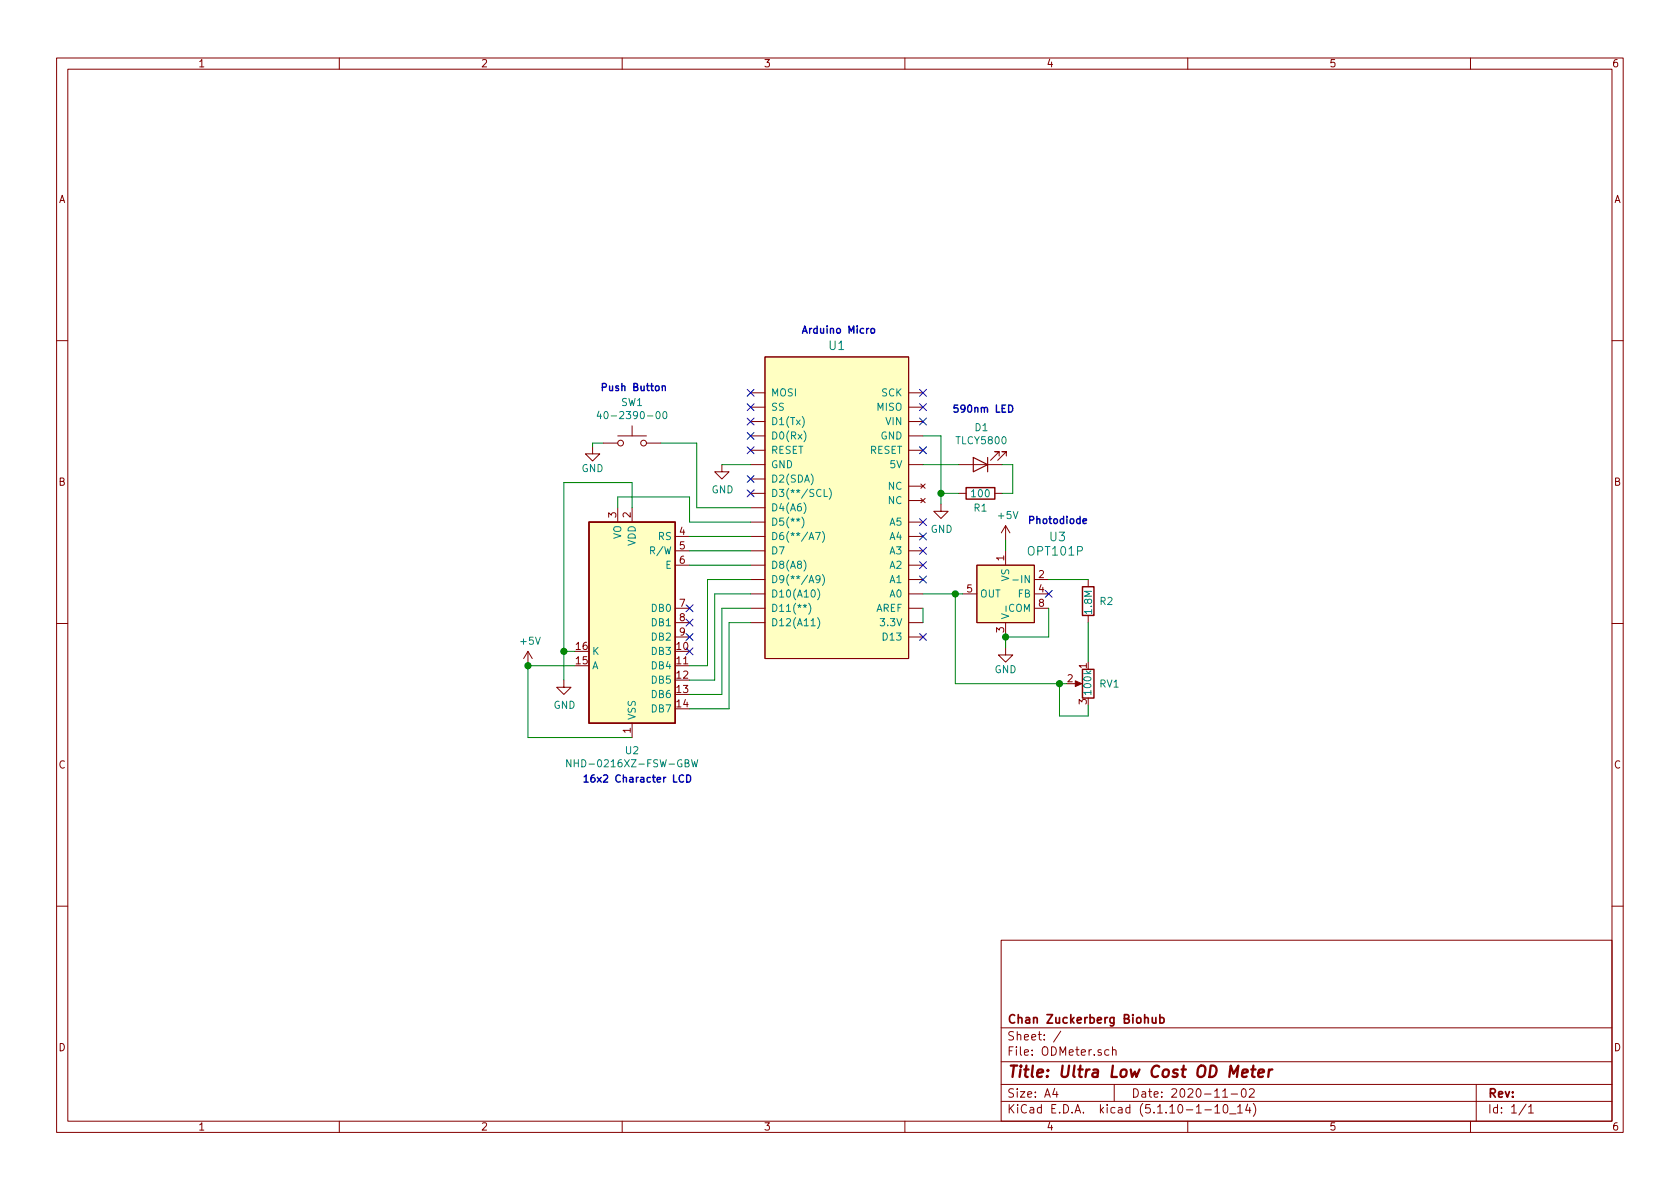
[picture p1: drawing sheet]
EESchema Schematic File Version 4
EELAYER 30 0
EELAYER END
$Descr A4 11693 8268
encoding utf-8
Sheet 1 1
Title "Ultra Low Cost OD Meter"
Date "2020-11-02"
Rev ""
Comp "Chan Zuckerberg Biohub"
Comment1 ""
Comment2 ""
Comment3 ""
Comment4 ""
$EndDescr
$Comp
L Display_Character:NHD-0420H1Z U2
U 1 1
P 4400 4325
F 0 "U2" H 4400 3436 50  0000 C CNN
F 1 "NHD-0216XZ-FSW-GBW" H 4400 3345 50  0000 C CNN
F 2 "Display:NHD-0420H1Z" H 4400 3425 50  0001 C CNN
F 3 "http://www.newhavendisplay.com/specs/NHD-0420H1Z-FSW-GBW-33V3.pdf" H 4500 4225 50  0001 C CNN
	1    4400 4325
	-1   0    0    -1  
$EndComp
$Comp
L arduino:ArduinoMicro U1
U 1 1
P 5825 3525
F 0 "U1" H 5825 4656 60  0000 C CNN
F 1 "ArduinoMicro" H 5825 4656 60  0001 C CNN
F 2 "" H 7625 7275 60  0001 C CNN
F 3 "https://store.arduino.cc/arduino-micro" H 7625 7275 60  0001 C CNN
	1    5825 3525
	1    0    0    -1  
$EndComp
Wire Wire Line
	4800 3725 5225 3725
Wire Wire Line
	4800 3825 5225 3825
Wire Wire Line
	4800 3925 5225 3925
Wire Wire Line
	4800 4625 4925 4625
Wire Wire Line
	4925 4625 4925 4025
Wire Wire Line
	4925 4025 5225 4025
Wire Wire Line
	4800 4725 4975 4725
Wire Wire Line
	4975 4725 4975 4125
Wire Wire Line
	4975 4125 5225 4125
Wire Wire Line
	4800 4825 5025 4825
Wire Wire Line
	5025 4825 5025 4225
Wire Wire Line
	5025 4225 5225 4225
Wire Wire Line
	4800 4925 5075 4925
Wire Wire Line
	5075 4925 5075 4325
Wire Wire Line
	5075 4325 5225 4325
NoConn ~ 4800 4225
NoConn ~ 4800 4325
NoConn ~ 4800 4425
NoConn ~ 4800 4525
Wire Wire Line
	5225 3625 4800 3625
Wire Wire Line
	4800 3625 4800 3450
Wire Wire Line
	4800 3450 4300 3450
Wire Wire Line
	4300 3450 4300 3525
$Comp
L power:+5V #PWR01
U 1 1
P 3675 4625
F 0 "#PWR01" H 3675 4475 50  0001 C CNN
F 1 "+5V" H 3690 4798 50  0000 C CNN
F 2 "" H 3675 4625 50  0001 C CNN
F 3 "" H 3675 4625 50  0001 C CNN
	1    3675 4625
	1    0    0    -1  
$EndComp
Wire Wire Line
	4000 4625 3675 4625
Wire Wire Line
	4400 5125 3675 5125
Wire Wire Line
	3675 5125 3675 4625
Connection ~ 3675 4625
Wire Wire Line
	4400 3525 4400 3350
Wire Wire Line
	4400 3350 3925 3350
Wire Wire Line
	3925 3350 3925 4525
Wire Wire Line
	3925 4525 4000 4525
$Comp
L power:GND #PWR02
U 1 1
P 3925 4725
F 0 "#PWR02" H 3925 4475 50  0001 C CNN
F 1 "GND" H 3930 4552 50  0000 C CNN
F 2 "" H 3925 4725 50  0001 C CNN
F 3 "" H 3925 4725 50  0001 C CNN
	1    3925 4725
	1    0    0    -1  
$EndComp
Wire Wire Line
	3925 4525 3925 4725
Connection ~ 3925 4525
$Comp
L ODMeter-rescue:OPT101P-AmbientOptical-ODMeter-rescue-ODMeter-rescue U3
U 1 1
P 7000 4125
F 0 "U3" H 6575 4525 60  0000 L CNN
F 1 "OPT101P" H 6450 4425 60  0000 L CNN
F 2 "digikey-footprints:DIP-8_W7.62mm" H 7200 4325 60  0001 L CNN
F 3 "http://www.ti.com/general/docs/suppproductinfo.tsp?distId=10&gotoUrl=http%3A%2F%2Fwww.ti.com%2Flit%2Fgpn%2Fopt101" H 7200 4425 60  0001 L CNN
F 4 "296-23090-5-ND" H 7200 4525 60  0001 L CNN "Digi-Key_PN"
F 5 "OPT101P" H 7200 4625 60  0001 L CNN "MPN"
F 6 "Sensors, Transducers" H 7200 4725 60  0001 L CNN "Category"
F 7 "Optical Sensors - Ambient Light, IR, UV Sensors" H 7200 4825 60  0001 L CNN "Family"
F 8 "http://www.ti.com/general/docs/suppproductinfo.tsp?distId=10&gotoUrl=http%3A%2F%2Fwww.ti.com%2Flit%2Fgpn%2Fopt101" H 7200 4925 60  0001 L CNN "DK_Datasheet_Link"
F 9 "/product-detail/en/texas-instruments/OPT101P/296-23090-5-ND/251177" H 7200 5025 60  0001 L CNN "DK_Detail_Page"
F 10 "SENSOR OPT 650NM AMBIENT 8DIP" H 7200 5125 60  0001 L CNN "Description"
F 11 "Texas Instruments" H 7200 5225 60  0001 L CNN "Manufacturer"
F 12 "Active" H 7200 5325 60  0001 L CNN "Status"
	1    7000 4125
	-1   0    0    -1  
$EndComp
Wire Wire Line
	6700 4125 6650 4125
Wire Wire Line
	7300 4225 7300 4425
Wire Wire Line
	7300 4425 7000 4425
$Comp
L power:GND #PWR07
U 1 1
P 7000 4500
F 0 "#PWR07" H 7000 4250 50  0001 C CNN
F 1 "GND" H 7000 4350 50  0000 C CNN
F 2 "" H 7000 4500 50  0001 C CNN
F 3 "" H 7000 4500 50  0001 C CNN
	1    7000 4500
	1    0    0    -1  
$EndComp
Wire Wire Line
	7000 4500 7000 4425
Connection ~ 7000 4425
NoConn ~ 7300 4125
$Comp
L Device:R R2
U 1 1
P 7575 4175
F 0 "R2" H 7650 4175 50  0000 L CNN
F 1 "1.8M" V 7575 4075 50  0000 L CNN
F 2 "" V 7505 4175 50  0001 C CNN
F 3 "~" H 7575 4175 50  0001 C CNN
	1    7575 4175
	1    0    0    -1  
$EndComp
$Comp
L Device:R_POT RV1
U 1 1
P 7575 4750
F 0 "RV1" H 7500 4750 50  0000 R CNN
F 1 "100k" V 7575 4850 50  0000 R CNN
F 2 "" H 7575 4750 50  0001 C CNN
F 3 "~" H 7575 4750 50  0001 C CNN
	1    7575 4750
	-1   0    0    -1  
$EndComp
Wire Wire Line
	7575 4025 7300 4025
Connection ~ 6650 4125
Wire Wire Line
	6650 4125 6425 4125
$Comp
L power:+5V #PWR06
U 1 1
P 7000 3750
F 0 "#PWR06" H 7000 3600 50  0001 C CNN
F 1 "+5V" H 7015 3923 50  0000 C CNN
F 2 "" H 7000 3750 50  0001 C CNN
F 3 "" H 7000 3750 50  0001 C CNN
	1    7000 3750
	1    0    0    -1  
$EndComp
Wire Wire Line
	7000 3750 7000 3825
$Comp
L ODMeter-cache:Switch_SW_Push SW1
U 1 1
P 4400 3075
F 0 "SW1" H 4400 3360 50  0000 C CNN
F 1 "40-2390-00" H 4400 3269 50  0000 C CNN
F 2 "" H 4400 3275 50  0001 C CNN
F 3 "" H 4400 3275 50  0001 C CNN
	1    4400 3075
	1    0    0    -1  
$EndComp
Wire Wire Line
	5225 3525 4850 3525
Wire Wire Line
	4850 3525 4850 3075
Wire Wire Line
	4850 3075 4600 3075
$Comp
L power:GND #PWR03
U 1 1
P 4125 3100
F 0 "#PWR03" H 4125 2850 50  0001 C CNN
F 1 "GND" H 4125 2950 50  0000 C CNN
F 2 "" H 4125 3100 50  0001 C CNN
F 3 "" H 4125 3100 50  0001 C CNN
	1    4125 3100
	1    0    0    -1  
$EndComp
Wire Wire Line
	4200 3075 4125 3075
Wire Wire Line
	4125 3075 4125 3100
$Comp
L power:GND #PWR05
U 1 1
P 6550 3500
F 0 "#PWR05" H 6550 3250 50  0001 C CNN
F 1 "GND" H 6555 3327 50  0000 C CNN
F 2 "" H 6550 3500 50  0001 C CNN
F 3 "" H 6550 3500 50  0001 C CNN
	1    6550 3500
	1    0    0    -1  
$EndComp
Wire Wire Line
	6425 3025 6550 3025
$Comp
L power:GND #PWR04
U 1 1
P 5025 3225
F 0 "#PWR04" H 5025 2975 50  0001 C CNN
F 1 "GND" H 5030 3052 50  0000 C CNN
F 2 "" H 5025 3225 50  0001 C CNN
F 3 "" H 5025 3225 50  0001 C CNN
	1    5025 3225
	1    0    0    -1  
$EndComp
Wire Wire Line
	5225 3225 5025 3225
$Comp
L ODMeter-cache:Device_LED D1
U 1 1
P 6825 3225
F 0 "D1" H 6818 2970 50  0000 C CNN
F 1 "TLCY5800" H 6818 3061 50  0000 C CNN
F 2 "" H 6825 3225 50  0001 C CNN
F 3 "" H 6825 3225 50  0001 C CNN
	1    6825 3225
	-1   0    0    1   
$EndComp
$Comp
L Device:R R1
U 1 1
P 6825 3425
F 0 "R1" V 6925 3425 50  0000 C CNN
F 1 "100" V 6825 3425 50  0000 C CNN
F 2 "" V 6755 3425 50  0001 C CNN
F 3 "~" H 6825 3425 50  0001 C CNN
	1    6825 3425
	0    1    1    0   
$EndComp
Wire Wire Line
	6975 3225 7050 3225
Wire Wire Line
	7050 3225 7050 3425
Wire Wire Line
	7050 3425 6975 3425
Text Notes 6625 2875 0    50   ~ 10
590nm LED\n
Text Notes 4050 5450 0    50   ~ 10
16x2 Character LCD\n
Text Notes 5575 2325 0    50   ~ 10
Arduino Micro\n
Text Notes 4175 2725 0    50   ~ 10
Push Button
Text Notes 7150 3650 0    50   ~ 10
Photodiode\n
NoConn ~ 5225 2725
NoConn ~ 5225 2825
NoConn ~ 5225 2925
NoConn ~ 5225 3025
NoConn ~ 5225 3125
NoConn ~ 5225 3325
NoConn ~ 5225 3425
NoConn ~ 6425 2725
NoConn ~ 6425 2825
NoConn ~ 6425 2925
NoConn ~ 6425 3625
NoConn ~ 6425 3725
NoConn ~ 6425 3825
NoConn ~ 6425 3925
NoConn ~ 6425 4025
Wire Wire Line
	6650 4125 6650 4750
Wire Wire Line
	6650 4750 7375 4750
Wire Wire Line
	7575 4325 7575 4600
NoConn ~ 6425 4425
Wire Wire Line
	6675 3225 6425 3225
Wire Wire Line
	6675 3425 6550 3425
Connection ~ 6550 3425
Wire Wire Line
	6550 3425 6550 3500
Wire Wire Line
	6550 3025 6550 3425
NoConn ~ 6425 3125
Wire Wire Line
	7575 4900 7575 4975
Wire Wire Line
	7575 4975 7375 4975
Wire Wire Line
	7375 4975 7375 4750
Connection ~ 7375 4750
Wire Wire Line
	7375 4750 7425 4750
Wire Wire Line
	6425 4225 6425 4325
$EndSCHEMATC
